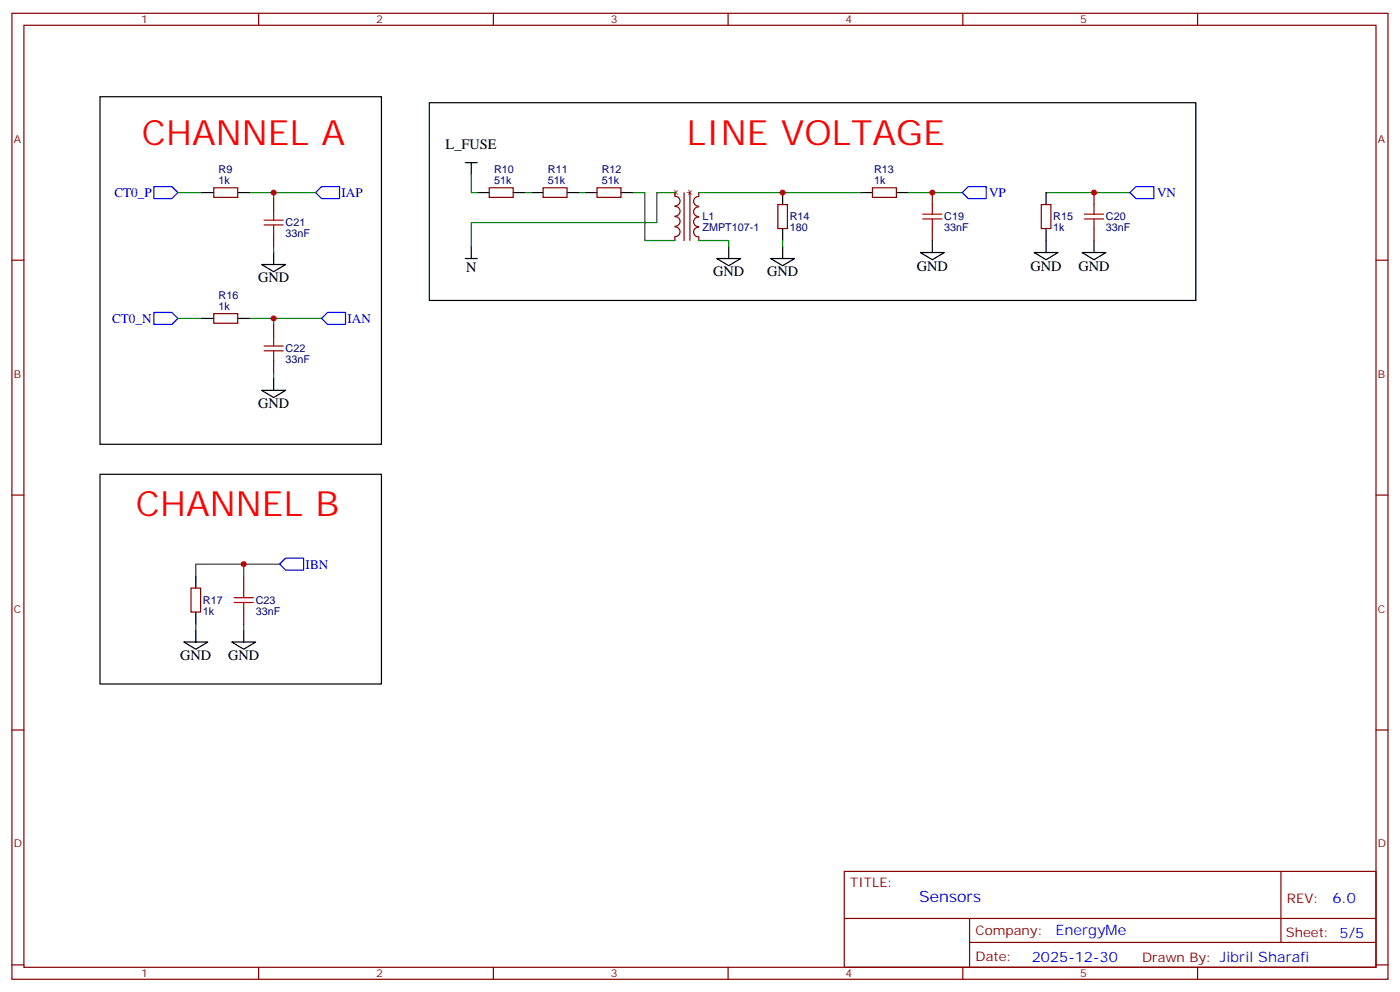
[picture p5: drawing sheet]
<svg xmlns="http://www.w3.org/2000/svg" width="412mm" height="292mm" viewBox="0 0 412 292" stroke-linecap="round" stroke-linejoin="round" font-family="sans-serif">
<g fill="none" stroke="#000" stroke-width=".35">
<path d="M29.5 28.5h82.9v102.3h-82.9zM126.5 30.2h225.7v58.2h-225.7zM59.4 56.7h3.6M70 56.7h3.6M137.1 47.9h3.5M138.8 47.9v3.5M140.6 56.7h3.5M151.2 56.7h3.5M156.5 56.7h3.5M167 56.7h3.6M172.3 56.7h3.6M182.9 56.7h3.5"/>
<path d="M230.5 56.7v3.5M253.5 56.7h3.5M264.1 56.7h3.5M308.2 56.7v3.5M77.1 77.9h7l-3.5 2.1zM80.6 74.3v3.6M137.1 76.1h3.5M138.8 72.6v3.5M211.1 76.1h7.1l-3.5 2.1zM214.7 72.6v3.5M227 76.1h7.1l-3.6 2.1zM230.5 67.3v3.5"/>
<path d="M230.5 72.6v3.5M271.1 74.3h7.1l-3.6 2.1zM274.6 70.8v3.5M304.6 74.3h7.1l-3.5 2.1zM308.2 67.3v7M318.7 74.3h7.1l-3.5 2.1zM322.3 70.8v3.5M59.4 93.7h3.6M70 93.7h3.6M77.1 114.9h7l-3.5 2.1zM80.6 111.4v3.5M29.5 139.6h82.9v61.7h-82.9z"/>
<path d="M57.7 169.6v3.5M54.2 189h7l-3.5 2.1zM57.7 180.2v3.5M57.7 185.5v3.5M68.3 189h7l-3.5 2.1zM71.8 185.5v3.5"/>
</g>
<path d="M45.3 54.9h5.3l1.8 1.8-1.8 1.8h-5.3zM93 56.7l1.7-1.8h5.3v3.6h-5.3zM285.2 54.9h5.3v3.6h-5.3l-1.7-1.8zM332.8 56.7l1.8-1.8h5.3v3.6h-5.3zM45.3 92h5.3l1.8 1.7-1.8 1.8h-5.3zM94.7 93.7l1.8-1.7h5.3v3.5h-5.3zM82.4 166.1l1.7-1.8h5.3v3.5h-5.3z" fill="none" stroke="#00f" stroke-width=".35"/>
<g fill="none" stroke="#008700" stroke-width=".35">
<path d="M52.4 56.7h7M73.6 56.7h19.4M80.6 56.7v1.8M138.8 51.4v5.3h1.8M154.7 56.7h1.8M170.6 56.7h1.7M186.4 56.7h3.6v14.1h8.8M198.8 56.7h-5.3v8.8h-54.7v7.1M205.8 56.7h47.7M267.6 56.7h15.9M308.2 56.7h24.6M80.6 72.6v1.7"/>
<path d="M205.8 70.8h8.9v1.8M230.5 70.8v1.8M52.4 93.7h7M73.6 93.7h21.1M80.6 93.7v1.8M80.6 109.6v1.8M71.8 166.1v3.5M82.4 166.1h-24.7v3.5M57.7 183.7v1.8M71.8 183.7v1.8"/>
</g>
<g fill="none" stroke="#870000" stroke-width=".35">
<path d="M3.5 3.9h405.4v284.4h-405.4zM7 7.4h398.3v277.3h-398.3zM76.2 3.9v3.5M145.3 3.9v3.5M214.5 3.9v3.5M283.6 3.9v3.5M352.8 3.9v3.5M63 55.3h7v2.8h-7zM80.6 58.5v3.5M144.1 55.3h7.1v2.8h-7.1zM160 55.3h7v2.8h-7zM175.9 55.3h7v2.8h-7z"/>
<path d="M198.8 56.7v1M198.8 57.8a1.41 1.41 0 0 1 1.5 1.4 1.41 1.41 0 0 1-1.5 1.4M201.5 56.8v14M203.2 56.7v14.1M205.8 57.9a1.41 1.41 0 0 0-1.5 1.4 1.41 1.41 0 0 0 1.5 1.4M205.8 56.7v1M257 55.3h7.1v2.8h-7.1zM274.6 56.7v3.5M322.3 56.7v3.5M3.5 76.6h3.5M80.6 69v3.6M198.8 69.7v1.1"/>
<path d="M198.8 66.8a1.41 1.41 0 0 1 1.5 1.4 1.41 1.41 0 0 1-1.5 1.4M198.8 60.8a1.41 1.41 0 0 1 1.5 1.4 1.41 1.41 0 0 1-1.5 1.4M198.8 63.8a1.41 1.41 0 0 1 1.5 1.4 1.41 1.41 0 0 1-1.5 1.4M205.8 63.9a1.41 1.41 0 0 0-1.5 1.4 1.41 1.41 0 0 0 1.5 1.4M205.8 60.9a1.41 1.41 0 0 0-1.5 1.4 1.41 1.41 0 0 0 1.5 1.4M205.8 66.9a1.41 1.41 0 0 0-1.5 1.4 1.41 1.41 0 0 0 1.5 1.4v1.1M229.1 60.2h2.9v7.1h-2.9zM274.6 67.3v3.5M306.7 60.2h2.9v7.1h-2.9zM322.3 67.3v3.5M405.3 76.6h3.6M63 92.3h7v2.8h-7z"/>
<path d="M80.6 95.5v3.5M80.6 106.1v3.5M3.5 145.7h3.5M405.3 145.7h3.6M56.3 173.1h2.8v7.1h-2.8zM71.8 169.6v3.5M71.8 180.2v3.5M3.5 214.9h3.5M405.3 214.9h3.6M248.7 256.5h156.6v28.2h-156.6zM377.3 256.5v20.9M248.7 270.3h156.5"/>
<path d="M285.6 277.4h119.6M285.6 270.3v14.2M3.5 284h3.5M76.2 284.7v3.6M145.3 284.7v3.6M214.5 284.7v3.6M283.6 284.7v3.6M352.8 284.7v3.6M405.3 284h3.6"/>
</g>
<g fill="none" stroke="#a10000" stroke-width=".35">
<path d="M77.8 66.2h5.6M77.8 64.8h5.6M80.6 62v2.8M80.6 66.2v2.8M271.8 64.5h5.7M271.8 63h5.7M274.6 60.2v2.8M274.6 64.5v2.8M319.4 64.5h5.7M319.4 63h5.7M322.3 60.2v2.8M322.3 64.5v2.8"/>
<path d="M80.6 99v2.8M77.8 103.3h5.6M77.8 101.8h5.6M80.6 103.3v2.8M69 177.3h5.6M69 175.9h5.6M71.8 173.1v2.8M71.8 177.3v2.9"/>
</g>
<g fill="#c00">
<circle cx="71.8" cy="166.1" r=".88"/>
<circle cx="80.6" cy="56.7" r=".88"/>
<circle cx="80.6" cy="93.7" r=".88"/>
<circle cx="274.6" cy="56.7" r=".88"/>
<circle cx="322.3" cy="56.7" r=".88"/>
<circle cx="230.5" cy="56.7" r=".88"/>
</g>
<g font-size="10.2" fill="#f00">
<text x="41.8" y="42.6">CHANNEL A</text>
<text x="202.3" y="42.6">LINE VOLTAGE</text>
<text x="40" y="151.9">CHANNEL B</text>
</g>
<text font-size="4.6" fill="#00f" x="270.8" y="265.5">Sensors</text>
<g font-size="4.2">
<text x="131.3" y="44">L_FUSE</text>
<text x="76" y="83.1">GND</text>
<text x="137.3" y="80">N</text>
<text x="210.1" y="81.4">GND</text>
<text x="226" y="81.4">GND</text>
<text x="270.1" y="79.6">GND</text>
<text x="303.6" y="79.6">GND</text>
<text x="317.7" y="79.6">GND</text>
<text x="76" y="120.2">GND</text>
<text x="53.1" y="194.3">GND</text>
<text x="67.2" y="194.3">GND</text>
</g>
<g font-size="4.2" fill="#800">
<text x="201.3" y="58" transform="rotate(-90 201.3 58)">*</text>
<text x="205.5" y="58" transform="rotate(-90 205.5 58)">*</text>
</g>
<g font-size="4.2" fill="#00f">
<text x="392.5" y="265.8">6.0</text>
<text x="310.9" y="275.3">EnergyMe</text>
<text x="303.9" y="283.1">2025-12-30</text>
</g>
<g font-size="3.9" fill="#00f">
<text x="33.7" y="58">CT0_P</text>
<text x="100.6" y="58">IAP</text>
<text x="291.3" y="58">VP</text>
<text x="340.8" y="58">VN</text>
<text x="33" y="95">CT0_N</text>
<text x="102.4" y="95.1">IAN</text>
<text x="90" y="167.4">IBN</text>
</g>
<g font-size="3.9" fill="#800">
<text x="250.5" y="261.1">TITLE:</text>
<text x="379.1" y="265.8">REV:</text>
<text x="287.4" y="275.3">Company:</text>
<text x="378.7" y="275.9">Sheet: 5/5</text>
<text x="287.4" y="283">Date:</text>
<text x="336.4" y="283">Drawn By: Jibril Sharafi</text>
</g>
<g font-size="3.2" fill="#800">
<text x="41.6" y="6.9">1</text>
<text x="110.8" y="6.9">2</text>
<text x="179.9" y="6.9">3</text>
<text x="249" y="6.9">4</text>
<text x="318.2" y="6.9">5</text>
<text x="4" y="42">A</text>
<text x="405.9" y="42">A</text>
<text x="4" y="111.2">B</text>
<text x="405.9" y="111.2">B</text>
<text x="4" y="180.3">C</text>
<text x="405.9" y="180.3">C</text>
<text x="4" y="249.4">D</text>
<text x="405.9" y="249.4">D</text>
<text x="41.6" y="287.7">1</text>
<text x="110.8" y="287.7">2</text>
<text x="179.9" y="287.7">3</text>
<text x="249" y="287.7">4</text>
<text x="318.2" y="287.7">5</text>
</g>
<g font-size="3.2" fill="#000080">
<text x="64.4" y="51">R9</text>
<text x="145.5" y="51">R10</text>
<text x="161.4" y="51">R11</text>
<text x="177.3" y="51">R12</text>
<text x="257.5" y="51">R13</text>
<text x="64.4" y="54.2">1k</text>
<text x="145.5" y="54.2">51k</text>
<text x="161.4" y="54.2">51k</text>
<text x="177.3" y="54.2">51k</text>
<text x="257.5" y="54.2">1k</text>
<text x="206.9" y="64.9">L1</text>
<text x="232.7" y="64.9">R14</text>
<text x="278.2" y="64.9">C19</text>
<text x="310.3" y="64.9">R15</text>
<text x="325.8" y="64.9">C20</text>
<text x="84.1" y="69.9">33nF</text>
<text x="84.1" y="66.6">C21</text>
<text x="206.9" y="68">ZMPT107-1</text>
<text x="232.7" y="68.1">180</text>
<text x="278.2" y="68.1">33nF</text>
<text x="310.3" y="68.1">1k</text>
<text x="325.8" y="68.1">33nF</text>
<text x="64.4" y="88.1">R16</text>
<text x="64.4" y="91.3">1k</text>
<text x="84.1" y="106.9">33nF</text>
<text x="84.1" y="103.7">C22</text>
<text x="59.8" y="177.8">R17</text>
<text x="75.3" y="177.8">C23</text>
<text x="59.8" y="180.9">1k</text>
<text x="75.3" y="181">33nF</text>
</g>
</svg>
